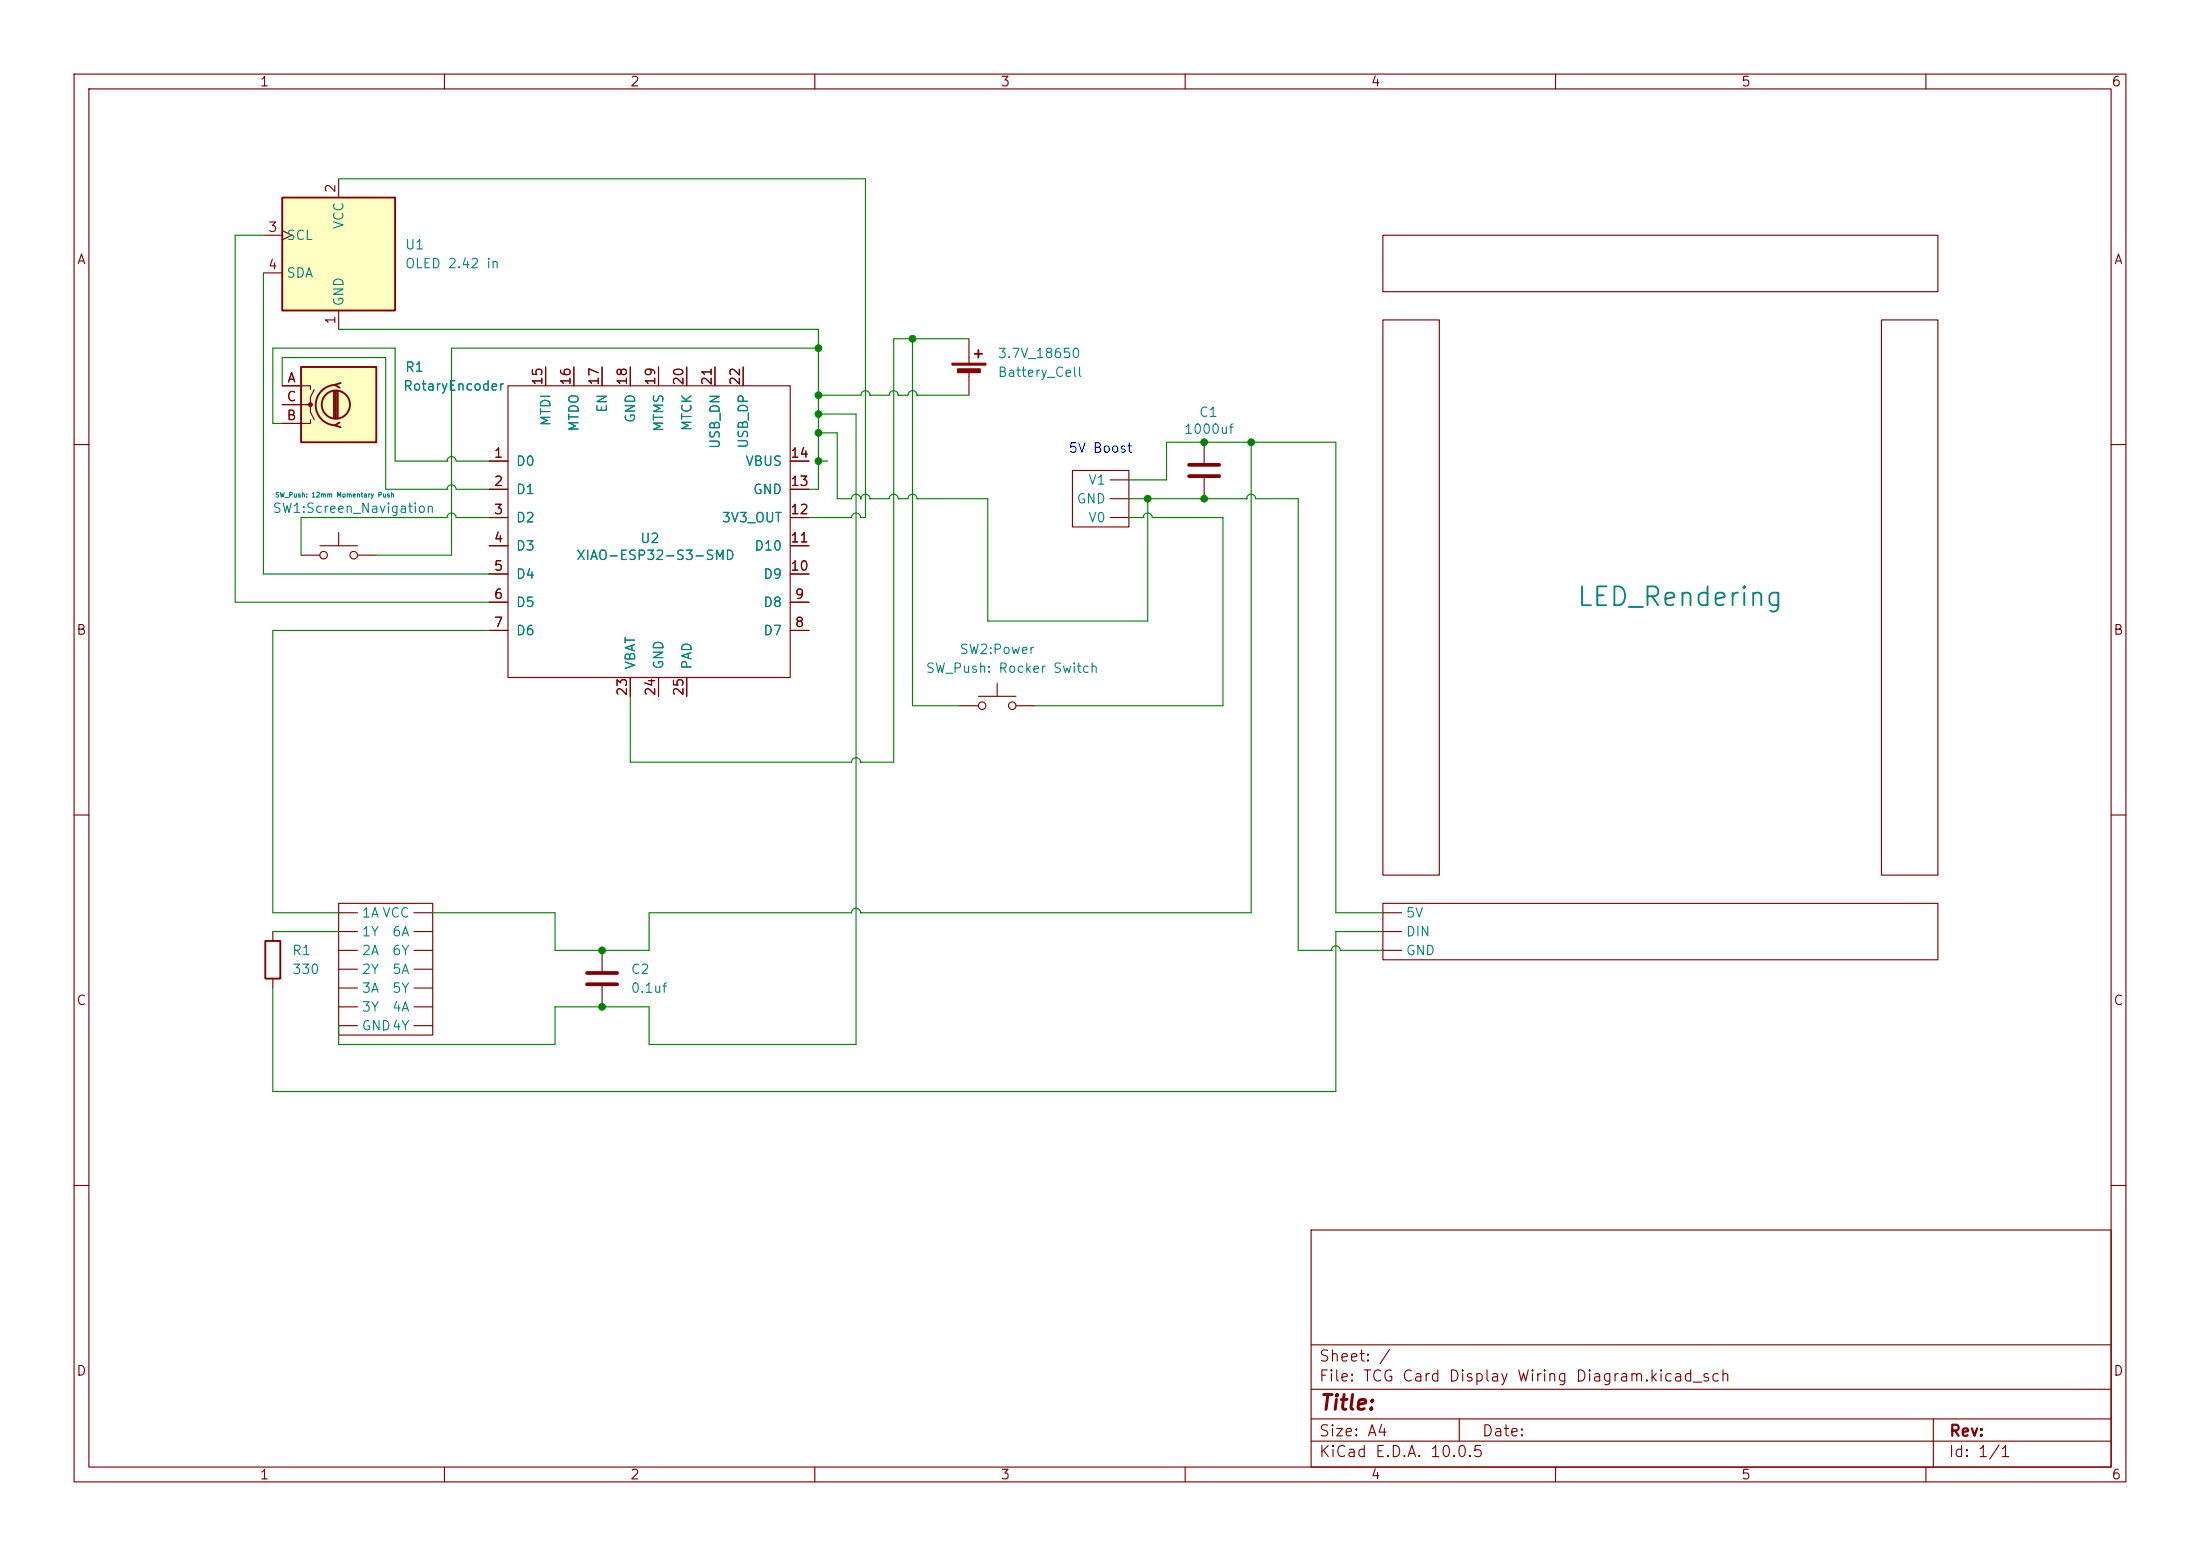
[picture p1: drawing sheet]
<svg xmlns="http://www.w3.org/2000/svg" width="297mm" height="210mm" viewBox="0 0 297 210" stroke-linecap="round" stroke-linejoin="round" font-family="sans-serif">
<g fill="none" stroke="#840000" stroke-width=".15">
<path d="M10 10h277v190h-277zM12 12h273v186h-273zM60 10v2M110 10v2M160 10v2M210 10v2M260 10v2M186.7 31.8h74.9v7.6h-74.9zM68.6 52.1h38.1v39.3h-38.1zM73.7 49.5v2.6M77.5 49.5v2.6M81.3 49.5v2.6"/>
<path d="M85.1 49.5v2.6M88.9 49.5v2.6M92.7 49.5v2.6M96.5 49.5v2.6M100.3 49.5v2.6M162.6 59.7v2.8M186.7 43.2h7.6v74.9h-7.6zM254 43.2h7.6v74.9h-7.6zM10 60h2M66 69.9h2.6M66 62.2h2.6M66 66h2.6"/>
<path d="M66 73.7h2.6M66 77.5h2.6M106.7 69.9h2.5M106.7 62.2h2.5M106.7 66h2.5M106.7 73.7h2.5M106.7 77.5h2.5M144.8 63.5h7.6v7.6h-7.6zM149.9 69.9h2.5M149.9 67.3h2.5M149.9 64.8h2.5M162.6 64.5v2.8"/>
<path d="M285 60h2M66 81.3h2.6M66 85.1h2.6M85.1 91.4v2.6M88.9 91.4v2.6M92.7 91.4v2.6M106.7 81.3h2.5M106.7 85.1h2.5M10 110h2M285 110h2M36.8 125.7v1.3M36.8 132.1v1.3"/>
<path d="M186.7 121.9h74.9v7.6h-74.9zM186.7 123.2h2.5M186.7 125.7h2.5M186.7 128.3h2.5M10 160h2M177 166h108v32h-108zM285 160h2M60 198v2M110 198v2M160 198v2M177 194.5h108M177 191.5h108"/>
<path d="M177 187.5h108M177 181.5h108M197 191.5v3M210 198v2M260 198v2M261 191.5v6.5"/>
</g>
<path d="M35.8 127h2v5.1h-2z" fill="none" stroke="#840000" stroke-width=".25"/>
<path d="M160.5 62.7h4.1M160.5 64.3h4.1" fill="none" stroke="#840000" stroke-width=".51"/>
<path d="M40.6 49.5h10.2v10.2h-10.2z" fill="#ffffc2"/>
<g fill="none" stroke="#840000" stroke-width=".25">
<path d="M40.6 49.5h10.2v10.2h-10.2zM45.1 52.8v3.6M45.3 51.9a2.73 2.73 0 0 0-2.7 2.8 2.73 2.73 0 0 0 2.7 2.7M45.3 52.8v3.6M45.6 52.8v3.6M45.8 57l-.6 .4 .8 .3M46 51.7l-.8 .2 .6 .4"/>
<circle cx="45.3" cy="54.6" r="1.9"/>
</g>
<path d="M38.1 52.1h3.8v.5M38.1 54.6h3.8v1l.5 1M41.9 56.6v.6h-3.8M42.4 52.6l-.5 1v1h-.5" fill="none" stroke="#840000" stroke-width=".15"/>
<circle cx="41.9" cy="54.6" r=".25" fill="#840000" stroke="#840000" stroke-width=".15"/>
<path d="M38.1 26.7h15.2v15.2h-15.2z" fill="#ffffc2"/>
<path d="M38.1 26.7h15.2v15.2h-15.2zM131.6 47.8h1M132.1 47.2v1.1" fill="none" stroke="#840000" stroke-width=".25"/>
<g fill="none" stroke="#840000" stroke-width=".15">
<path d="M35.6 31.8h2.5M35.6 36.8h2.5M38.1 31.1l1.3 .7-1.3 .6M45.7 24.1v2.6M38.1 52.1h2.5M38.1 57.2h2.5M38.1 54.6h2.5M45.7 41.9v2.6M73.7 49.5v2.6M77.5 49.5v2.6M81.3 49.5v2.6M85.1 49.5v2.6"/>
<path d="M88.9 49.5v2.6M92.7 49.5v2.6M96.5 49.5v2.6M100.3 49.5v2.6M130.8 45.7v3.3M130.8 50v3.3M40.6 74.9h2.6M43.2 73.7h5.1M45.7 71.9v1.8M48.3 74.9h2.5M66 73.7h2.6M66 62.2h2.6"/>
<path d="M66 66h2.6M66 69.9h2.6M66 77.5h2.6M106.7 73.7h2.5M106.7 62.2h2.5M106.7 66h2.5M106.7 69.9h2.5M106.7 77.5h2.5M66 81.3h2.6M66 85.1h2.6M85.1 91.4v2.6M88.9 91.4v2.6"/>
<path d="M92.7 91.4v2.6M106.7 81.3h2.5M106.7 85.1h2.5M129.5 95.3h2.6M132.1 94h5.1M134.6 92.2v1.8M137.2 95.3h2.5M45.7 121.9h12.7v17.8h-12.7zM45.7 123.2h2.6M45.7 125.7h2.6M45.7 128.3h2.6M45.7 130.8h2.6"/>
<path d="M45.7 133.4h2.6M45.7 135.9h2.6M45.7 138.4h2.6M55.9 123.2h2.5M55.9 125.7h2.5M55.9 128.3h2.5M55.9 130.8h2.5M55.9 133.4h2.5M55.9 135.9h2.5M55.9 138.4h2.5M81.3 128.3v2.8M81.3 133.1v2.8"/>
<circle cx="43.7" cy="74.9" r=".51"/>
<circle cx="47.8" cy="74.9" r=".51"/>
<circle cx="132.6" cy="95.3" r=".51"/>
<circle cx="136.7" cy="95.3" r=".51"/>
</g>
<g fill="#840000" stroke="#840000" stroke-width=".15">
<path d="M128.5 49h4.6v.3h-4.6z"/>
<path d="M129.3 49.8h3v.5h-3z"/>
</g>
<path d="M79.2 131.3h4.1M79.2 132.8h4.1" fill="none" stroke="#840000" stroke-width=".51"/>
<g fill="none" stroke="#008400" stroke-width=".15">
<path d="M35.6 36.8v40.7h30.4M35.6 31.8h-3.9v49.5h34.3M45.7 24.1h71.1v45.8h-.6M38.1 57.2h-1.3v-10.2h16.5v15.2h7.1M38.1 52.1v-3.8h14v17.7h8.3M45.7 44.5h64.8v21.5h-1.3M110.5 58.4h2.5v8.9h2a.61 .61 0 0 1 .6-.6 .61 .61 0 0 1 .6 .6M110.5 53.3h5.7a.61 .61 0 0 1 .6-.6 .61 .61 0 0 1 .6 .6M110.5 55.9h5.1v85.1h-28v-5.1h-12.7v5.1h-29.2v-2.6M110.5 47h-49.5v27.9h-10.2M117.4 53.3h2.6a.61 .61 0 0 1 .6-.6 .61 .61 0 0 1 .7 .6M117.4 53.3h.1"/>
<path d="M121.3 53.3h1.3a.61 .61 0 0 1 .6-.6 .61 .61 0 0 1 .6 .6M121.3 53.3h.1M123.2 45.7v49.6h6.3M123.8 53.3h.1M123.8 53.3h7M130.8 45.7h-10.2v57.2h-4.4M168.9 59.7v63.5h-52.7M60.4 66h.1M60.4 66a.61 .61 0 0 1 .6-.6 .61 .61 0 0 1 .6 .6h4.4M60.4 69.9h.1M60.4 69.9a.61 .61 0 0 1 .6-.7 .61 .61 0 0 1 .6 .7h4.4M60.4 62.2h.1"/>
<path d="M60.4 62.2a.61 .61 0 0 1 .6-.6 .61 .61 0 0 1 .6 .6h4.4M60.4 69.9h-19.8v5M109.2 69.9h5.8a.61 .61 0 0 1 .6-.7 .61 .61 0 0 1 .6 .7M110.5 62.2h1.3M116.2 67.3a.64 .64 0 0 1 .6-.6 .64 .64 0 0 1 .6 .6M116.2 67.3h.1M116.2 69.9h.1M117.4 67.3h2.6a.61 .61 0 0 1 .6-.6 .61 .61 0 0 1 .7 .6M117.4 67.3h.1M121.3 67.3h1.3a.61 .61 0 0 1 .6-.6 .61 .61 0 0 1 .6 .6M121.3 67.3h.1M123.8 67.3h.1"/>
<path d="M123.8 67.3h9.5v16.5h21.6v-16.5M152.4 64.8h5.1v-5.1h22.8v63.5h6.4M152.4 67.3h15.9M152.4 69.9h1.9M154.3 69.9h.1M154.3 69.9a.61 .61 0 0 1 .6-.7 .61 .61 0 0 1 .6 .7h9.6v25.4h-25.4M168.3 67.3h.1M168.3 67.3a.61 .61 0 0 1 .6-.6 .61 .61 0 0 1 .6 .6h5.8v61h4.4M66 85.1h-29.2v38.1h8.9M85.1 94v8.9h29.9a.61 .61 0 0 1 .6-.6 .61 .61 0 0 1 .6 .6M116.2 102.9h.1M36.8 125.7h8.9"/>
<path d="M58.4 123.2h16.5v5.1h12.7v-5.1h27.4a.61 .61 0 0 1 .6-.6 .61 .61 0 0 1 .6 .6M116.2 123.2h.1M179.7 128.3h.1M179.7 128.3a.61 .61 0 0 1 .6-.6 .61 .61 0 0 1 .6 .6h5.8M186.7 125.7h-6.4v21.6h-143.5v-13.9"/>
</g>
<g fill="#008400" stroke="#008400" stroke-width=".14">
<circle cx="110.5" cy="58.4" r=".46"/>
<circle cx="110.5" cy="62.2" r=".46"/>
<circle cx="154.9" cy="67.3" r=".46"/>
<circle cx="81.3" cy="128.3" r=".46"/>
<circle cx="81.3" cy="135.9" r=".46"/>
<circle cx="110.5" cy="47" r=".46"/>
<circle cx="123.2" cy="45.7" r=".46"/>
<circle cx="110.5" cy="53.3" r=".46"/>
<circle cx="110.5" cy="55.9" r=".46"/>
<circle cx="162.6" cy="59.7" r=".46"/>
<circle cx="162.6" cy="67.3" r=".46"/>
<circle cx="168.9" cy="59.7" r=".46"/>
</g>
<text font-size="2.5" fill="#008484" x="212.7" y="82.4">LED_Rendering</text>
<text font-size="2" fill="#840000" x="178" y="190.8">Title:</text>
<g font-size="1.5" fill="#840000">
<text x="178" y="184.1">Sheet: /</text>
<text x="178" y="186.8">File: TCG Card Display Wiring Diagram.kicad_sch</text>
<text x="178" y="197">KiCad E.D.A. 10.0.5</text>
<text x="178" y="194.2">Size: A4</text>
<text x="200" y="194.2">Date:</text>
<text x="263" y="197">Id: 1/1</text>
<text x="263" y="194.2">Rev:</text>
</g>
<g font-size="1.3" fill="#840000">
<text x="35" y="12">1</text>
<text x="85" y="12">2</text>
<text x="135" y="12">3</text>
<text x="185" y="12">4</text>
<text x="235" y="12">5</text>
<text x="285" y="12">6</text>
<text x="45.6" y="26.1" transform="rotate(-90 45.6 26.1)">2</text>
<text x="10.3" y="36">A</text>
<text x="36.1" y="31.6">3</text>
<text x="285.3" y="36">A</text>
<text x="36.1" y="36.7">4</text>
<text x="45.6" y="43.9" transform="rotate(-90 45.6 43.9)">1</text>
<text x="38.7" y="51.9">A</text>
<text x="73.5" y="52.1" transform="rotate(-90 73.5 52.1)">15</text>
<text x="77.3" y="52.1" transform="rotate(-90 77.3 52.1)">16</text>
<text x="81.1" y="52.1" transform="rotate(-90 81.1 52.1)">17</text>
<text x="85" y="52.1" transform="rotate(-90 85 52.1)">18</text>
<text x="88.8" y="52.1" transform="rotate(-90 88.8 52.1)">19</text>
<text x="92.6" y="52.1" transform="rotate(-90 92.6 52.1)">20</text>
<text x="96.4" y="52.1" transform="rotate(-90 96.4 52.1)">21</text>
<text x="100.2" y="52.1" transform="rotate(-90 100.2 52.1)">22</text>
<text x="38.6" y="57">B</text>
<text x="38.6" y="54.5">C</text>
<text x="66.6" y="62.1">1</text>
<text x="66.6" y="65.9">2</text>
<text x="106.6" y="65.9">13</text>
<text x="106.6" y="62.1">14</text>
<text x="66.6" y="69.7">3</text>
<text x="106.6" y="69.7">12</text>
<text x="66.6" y="73.5">4</text>
<text x="66.6" y="77.3">5</text>
<text x="106.6" y="77.3">10</text>
<text x="106.6" y="73.5">11</text>
<text x="66.6" y="81.1">6</text>
<text x="107.2" y="81.1">9</text>
<text x="10.2" y="86">B</text>
<text x="66.6" y="85">7</text>
<text x="107.2" y="85">8</text>
<text x="285.2" y="86">B</text>
<text x="85" y="94" transform="rotate(-90 85 94)">23</text>
<text x="88.8" y="94" transform="rotate(-90 88.8 94)">24</text>
<text x="92.6" y="94" transform="rotate(-90 92.6 94)">25</text>
<text x="10.2" y="136">C</text>
<text x="285.2" y="136">C</text>
<text x="10.2" y="186">D</text>
<text x="285.2" y="186">D</text>
<text x="35" y="200">1</text>
<text x="85" y="200">2</text>
<text x="135" y="200">3</text>
<text x="185" y="200">4</text>
<text x="235" y="200">5</text>
<text x="285" y="200">6</text>
</g>
<g font-size="1.3" fill="#008484">
<text x="38.6" y="32.7">SCL</text>
<text x="46.7" y="31" transform="rotate(-90 46.7 31)">VCC</text>
<text x="54.6" y="34">U1</text>
<text x="38.6" y="37.8">SDA</text>
<text x="46.7" y="41.4" transform="rotate(-90 46.7 41.4)">GND</text>
<text x="54.6" y="36.5">OLED 2.42 in</text>
<text x="54.3" y="53">RotaryEncoder</text>
<text x="54.6" y="50.5">R1</text>
<text x="134.6" y="48.7">3.7V_18650</text>
<text x="134.6" y="51.2">Battery_Cell</text>
<text x="74.6" y="57.6" transform="rotate(-90 74.6 57.6)">MTDI</text>
<text x="78.4" y="58.3" transform="rotate(-90 78.4 58.3)">MTDO</text>
<text x="82.2" y="55.8" transform="rotate(-90 82.2 55.8)">EN</text>
<text x="86.1" y="57.2" transform="rotate(-90 86.1 57.2)">GND</text>
<text x="89.9" y="58.4" transform="rotate(-90 89.9 58.4)">MTMS</text>
<text x="93.7" y="58.3" transform="rotate(-90 93.7 58.3)">MTCK</text>
<text x="159.8" y="58.9">1000uf</text>
<text x="161.8" y="56.6">C1</text>
<text x="69.6" y="63.2">D0</text>
<text x="97.5" y="60.7" transform="rotate(-90 97.5 60.7)">USB_DN</text>
<text x="100.5" y="63.2">VBUS</text>
<text x="101.3" y="60.6" transform="rotate(-90 101.3 60.6)">USB_DP</text>
<text x="146.8" y="65.7">V1</text>
<text x="36.7" y="69.5">SW1:Screen_Navigation</text>
<text x="69.6" y="67">D1</text>
<text x="69.6" y="70.8">D2</text>
<text x="97.3" y="70.8">3V3_OUT</text>
<text x="101.6" y="67">GND</text>
<text x="145.3" y="68.3">GND</text>
<text x="146.8" y="70.8">V0</text>
<text x="69.6" y="74.6">D3</text>
<text x="77.7" y="75.9">XIAO-ESP32-S3-SMD</text>
<text x="86.3" y="73.6">U2</text>
<text x="101.7" y="74.6">D10</text>
<text x="69.6" y="78.4">D4</text>
<text x="69.6" y="82.2">D5</text>
<text x="103" y="82.2">D8</text>
<text x="103" y="78.4">D9</text>
<text x="69.6" y="86.1">D6</text>
<text x="103" y="86.1">D7</text>
<text x="129.4" y="88.6">SW2:Power</text>
<text x="86.1" y="90.5" transform="rotate(-90 86.1 90.5)">VBAT</text>
<text x="89.9" y="90.5" transform="rotate(-90 89.9 90.5)">GND</text>
<text x="93.7" y="90.5" transform="rotate(-90 93.7 90.5)">PAD</text>
<text x="124.9" y="91.1">SW_Push: Rocker Switch</text>
<text x="48.7" y="124.2">1A VCC</text>
<text x="189.7" y="124.2">5V</text>
<text x="39.4" y="129.2">R1</text>
<text x="39.4" y="131.8">330</text>
<text x="48.7" y="126.7">1Y</text>
<text x="48.7" y="129.2">2A</text>
<text x="48.7" y="131.8">2Y</text>
<text x="52.8" y="126.7">6A</text>
<text x="52.8" y="129.2">6Y</text>
<text x="52.8" y="131.8">5A</text>
<text x="85.1" y="131.8">C2</text>
<text x="189.7" y="126.7">DIN</text>
<text x="189.7" y="129.2">GND</text>
<text x="48.7" y="134.3">3A</text>
<text x="48.7" y="136.9">3Y</text>
<text x="52.8" y="134.3">5Y</text>
<text x="52.8" y="136.9">4A</text>
<text x="85.1" y="134.3">0.1uf</text>
<text x="48.7" y="139.4">GND4Y</text>
</g>
<text font-size="1.3" fill="#0000c2" x="144.2" y="61.4">5V Boost</text>
<text font-size=".6" fill="#008484" x="37.1" y="67.3">SW_Push: 12mm Momentary Push</text>
</svg>
